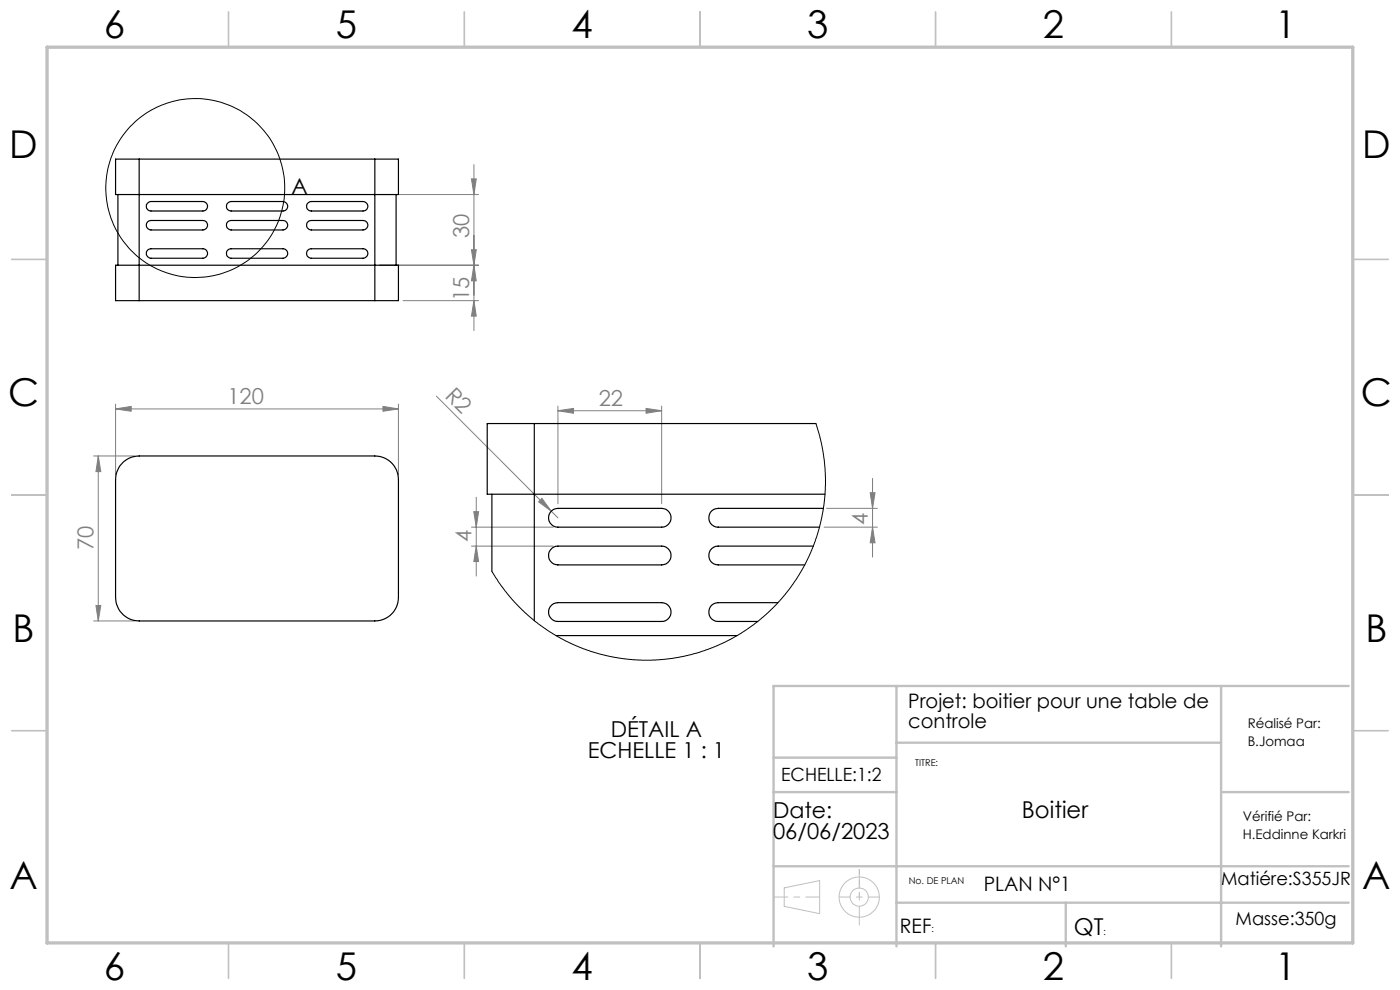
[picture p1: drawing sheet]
<svg xmlns="http://www.w3.org/2000/svg" width="297mm" height="210mm" viewBox="0 0 297 210" stroke-linecap="round" stroke-linejoin="round" font-family="sans-serif">
<g fill="none" stroke="#c0c0c0" stroke-width=".21">
<path d="M166.4 188.3l7.5-1.5v7l-7.5-1.5z"/>
<circle cx="182.3" cy="190.3" r="1.93"/>
<circle cx="182.3" cy="190.3" r="4.3"/>
</g>
<path d="M164.2 190.3h9.7" fill="none" stroke="#c0c0c0" stroke-width=".21" stroke-dasharray="30.5 1.3 1.3 1.3" stroke-dashoffset="27.5"/>
<path d="M178 190.3h8.6" fill="none" stroke="#c0c0c0" stroke-width=".21" stroke-dasharray="30.5 1.3 1.3 1.3" stroke-dashoffset="28.1"/>
<path d="M182.3 190.3v-5.9" fill="none" stroke="#c0c0c0" stroke-width=".21" stroke-dasharray="30.5 1.3 1.3 1.3" stroke-dashoffset="29.5"/>
<path d="M182.3 184.4v11.8" fill="none" stroke="#c0c0c0" stroke-width=".21" stroke-dasharray="30.5 1.3 1.3 1.3" stroke-dashoffset="26.5"/>
<g fill="none" stroke="#c0c0c0" stroke-width=".35">
<path d="M48.5 2.5v7.5M98.5 2.5v7.5M148.5 2.5v7.5M198.5 2.5v7.5M248.5 2.5v7.5M2.5 55h7.5M287 55h7.5M2.5 105h7.5M287 105h7.5M2.5 155h7.5M287 155h7.5M48.5 200v7.5"/>
<path d="M98.5 200v7.5M148.5 200v7.5M198.5 200v7.5M248.5 200v7.5"/>
</g>
<path d="M190.2 157.5h68.8M190.2 145.5v55.3M259 145.5v55.3M286.1 145.5h-122v55.3M164.1 168h26.1M164.1 160.7h26.1M259 168h27.1M164.1 183.8h122M190.2 191.5h95.9M226.1 191.5v9.3" fill="none" stroke="#c0c0c0" stroke-width=".5"/>
<path d="M10 10h277v190h-277z" fill="none" stroke="#c0c0c0" stroke-width=".7"/>
<circle cx="41.4" cy="39.9" r="19" fill="none" stroke="#000" stroke-width=".21"/>
<g fill="none" stroke="#808080" stroke-width=".21">
<path d="M100 38h1l-.5 3.3zM100.5 34.9v35.2M80.5 56.3h21M80.5 41.3h21M100 53h1l-.5 3.3zM100.5 56.3l.5 3.3h-1zM85.5 63.8h16M100.5 63.8l.5 3.3h-1zM19.9 96.7h8.6M20.8 96.7l.6 3.3h-1zM20.8 96.7v35M24.5 86.7l3.3-.5v1z"/>
<path d="M24.5 85.7v15M24.5 86.7h60M81.2 86.2l3.3 .5-3.3 .5zM84.5 85.7v15M92.6 84l24.3 24.4M118.4 87.1l3.3-.5v1.1zM118.4 86.1v20.7M118.4 87.1h22M137.1 86.6l3.3 .5-3.3 .6zM140.4 86.1v20.7M100 111.8h17.4M100 115.8h17.4"/>
<path d="M100.5 108.5h1l-.5 3.3zM101 115.8l.5 3.3h-1zM101 105.5v16.7M115 105.7l1.9 2.7-2.6-1.9zM116.9 108.4l1.5 1.4M174.8 111.8h11.3M175.4 107.8h10.7M184.6 104.5h1l-.5 3.3zM185.1 111.8l.5 3.3h-1zM185.1 101.5v16.7M19.9 131.7h8.6M20.4 128.4h1l-.6 3.3z"/>
</g>
<g fill="#808080">
<path d="M115 105.7l1.9 2.7-2.6-1.9z"/>
<path d="M137.1 86.6l3.3 .5-3.3 .6zM118.4 87.1l3.3-.5v1.1z"/>
<path d="M24.5 86.7l3.3-.5v1zM81.2 86.2l3.3 .5-3.3 .5z"/>
<path d="M100 53h1l-.5 3.3zM100.5 63.8l.5 3.3h-1zM100 38h1l-.5 3.3zM100.5 56.3l.5 3.3h-1zM20.8 96.7l.6 3.3h-1zM20.4 128.4h1l-.6 3.3zM184.6 104.5h1l-.5 3.3zM185.1 111.8l.5 3.3h-1zM100.5 108.5h1l-.5 3.3zM101 115.8l.5 3.3h-1z"/>
</g>
<g fill="none" stroke="#000" stroke-width=".25">
<path d="M29.5 33.8h-5v7.5h60v-7.5h-5M29.5 33.8v30M29.5 33.8h50M79.5 33.8v30M25 41.3v15M31.4 53l.6-.2h11a1.01 1.01 0 0 1 1 1 1.01 1.01 0 0 1-1 1h-11a1.01 1.01 0 0 1-.9-.7 1.01 1.01 0 0 1 .3-1.1zM31.4 47l.6-.2h11a1.01 1.01 0 0 1 1 1 1.01 1.01 0 0 1-1 1h-11a1.01 1.01 0 0 1-.9-.7 1.01 1.01 0 0 1 .3-1.1zM31.4 43l.6-.3h11a1.01 1.01 0 0 1 1 1.1 1.01 1.01 0 0 1-1 1h-11a.98 .98 0 0 1-.9-.7 .98 .98 0 0 1 .3-1.1zM48.2 53.2l.4-.3 .4-.1h11a1.01 1.01 0 0 1 1 1 1.01 1.01 0 0 1-1 1h-11a1.02 1.02 0 0 1-.8-1.6zM48.2 43.2l.8-.5h11a1.01 1.01 0 0 1 1 1.1 1.01 1.01 0 0 1-1 1h-11a.99 .99 0 0 1-.9-.6 .99 .99 0 0 1 .1-1zM48.4 47l.6-.2h11a1.01 1.01 0 0 1 1 1 1.01 1.01 0 0 1-1 1h-11a1.01 1.01 0 0 1-.9-.7 1.01 1.01 0 0 1 .3-1.1zM65.2 43.2l.3-.3 .5-.2h11a1.01 1.01 0 0 1 1 1.1 1.01 1.01 0 0 1-1 1h-11a.99 .99 0 0 1-.9-.6 .99 .99 0 0 1 .1-1z"/>
<path d="M65.2 53.2l.3-.3 .5-.1h11a1.01 1.01 0 0 1 1 1 1.01 1.01 0 0 1-1 1h-11a1.02 1.02 0 0 1-.8-1.6zM65.2 47.2l.3-.3 .5-.1h11a1.01 1.01 0 0 1 1 1 1.01 1.01 0 0 1-1 1h-11a1.02 1.02 0 0 1-.8-1.6zM84 41.3v15M29.5 63.8h-5v-7.5h60v7.5h-5M29.5 63.8h50M26.2 98l1.3-.9 2-.4h50a5 5 0 0 1 5 5v25a5 5 0 0 1-5 5h-50a5 5 0 0 1-5-5v-25a5.3 5.3 0 0 1 1.7-3.7zM113.3 89.8h-9.9v15h71.6M113.3 89.8v41.8M113.3 89.8h59.8M104.4 104.8v16.4M117.1 116.3l.8-.4 .5-.1h22a1.99 1.99 0 0 1 2 2 1.99 1.99 0 0 1-2 2h-22a1.98 1.98 0 0 1-1.9-1.3 1.98 1.98 0 0 1 .6-2.2zM117.1 108.3l.3-.3 1-.2h22a1.99 1.99 0 0 1 2 2 1.99 1.99 0 0 1-2 2h-22a1.98 1.98 0 0 1-1.9-1.3 1.98 1.98 0 0 1 .6-2.2z"/>
<path d="M172.5 115.8h-20.1a1.99 1.99 0 0 0-2 2 1.99 1.99 0 0 0 2 2h18.3M174.7 107.9l-22.3-.1a1.99 1.99 0 0 0-2 2 1.99 1.99 0 0 0 2 2h21.4M117.1 128.3l.3-.3 1-.2h22a1.99 1.99 0 0 1 2 2 1.99 1.99 0 0 1-2 2h-22a1.98 1.98 0 0 1-1.9-1.3 1.98 1.98 0 0 1 .6-2.2zM118 134.8h38.4M165 127.8h-12.6a1.99 1.99 0 0 0-2 2 1.99 1.99 0 0 0 2 2h8.3"/>
</g>
<path d="M173.1 89.8l.8 2.8 .7 3.1 .4 3.4 .1 3.9-.2 3.2-.6 3.7-1 3.9-1.1 2.9-1.5 3.2-1.6 2.7-1.7 2.4-2.8 3.4-2.1 1.9-2.6 2.2-2.9 2-3.8 2-2.9 1.2-3.9 1.2-3.5 .7-3.2 .4h-3.6l-3.6-.2-3.7-.7-3.6-1-2.6-.9-3.6-1.7-3-1.9-2.9-2.1-2.3-2.1-2.9-3-2-2.7-1.5-2.5" fill="none" stroke="#000" stroke-width=".21"/>
<g font-size="8.1">
<text x="22" y="8">6</text>
<text x="71.2" y="8">5</text>
<text x="121.2" y="8">4</text>
<text x="171.3" y="8">3</text>
<text x="221.3" y="8">2</text>
<text x="270.5" y="8">1</text>
<text x="2" y="33.6">D</text>
<text x="289" y="33.6">D</text>
<text x="1.7" y="86.1">C</text>
<text x="288.7" y="86.1">C</text>
<text x="2.7" y="136.1">B</text>
<text x="289.7" y="136.1">B</text>
<text x="2" y="188.6">A</text>
<text x="289" y="188.6">A</text>
<text x="22" y="208">6</text>
<text x="71.2" y="208">5</text>
<text x="121.2" y="208">4</text>
<text x="171.3" y="208">3</text>
<text x="221.3" y="208">2</text>
<text x="270.5" y="208">1</text>
</g>
<g font-size="4.9">
<text x="216.8" y="173.4">Boitier</text>
<text x="227.8" y="198.4">QT</text>
</g>
<g font-size="4.7">
<text x="61.8" y="41.2">A</text>
<text x="124.7" y="160.9">ECHELLE 1 : 1</text>
<text x="129.6" y="156.3">DÉTAIL A</text>
<text x="164" y="173.4">Date:</text>
<text x="164" y="178">06/06/2023</text>
</g>
<g font-size="4.7" fill="#808080">
<text x="99.5" y="50.5" transform="rotate(-90 99.5 50.5)">30</text>
<text x="99.5" y="63.9" transform="rotate(-90 99.5 63.9)">15</text>
<text x="48.3" y="85.7">120</text>
<text x="94.2" y="84.2" transform="rotate(45 94.2 84.2)">R2</text>
<text x="127" y="86.1">22</text>
<text x="184.1" y="111.5" transform="rotate(-90 184.1 111.5)">4</text>
<text x="19.9" y="116.7" transform="rotate(-90 19.9 116.7)">70</text>
<text x="100" y="115" transform="rotate(-90 100 115)">4</text>
</g>
<g font-size="4.2">
<text x="192.7" y="150.3">Projet: boitier pour une table de</text>
<text x="192.7" y="154.5">controle</text>
<text x="208.7" y="188.9">PLAN N°1</text>
<text x="190.9" y="197.8">REF</text>
</g>
<g font-size="3.9">
<text x="165.7" y="165.7">ECHELLE:1:2</text>
<text x="259.1" y="187.6">Matiére:S355JR</text>
<text x="262.1" y="196.2">Masse:350g</text>
</g>
<g font-size="2.8">
<text x="264.7" y="154.5">Réalisé Par:</text>
<text x="264.7" y="158.3">B.Jomaa</text>
<text x="263.6" y="174.1">Vérifié Par:</text>
<text x="263.6" y="177.9">H.Eddinne Karkri</text>
</g>
<g font-size="2">
<text x="194.2" y="162.4">TITRE:</text>
<text x="192.8" y="187.6">No. DE PLAN</text>
<text x="197.6" y="197.8">:</text>
<text x="234.1" y="198.3">:</text>
</g>
</svg>
